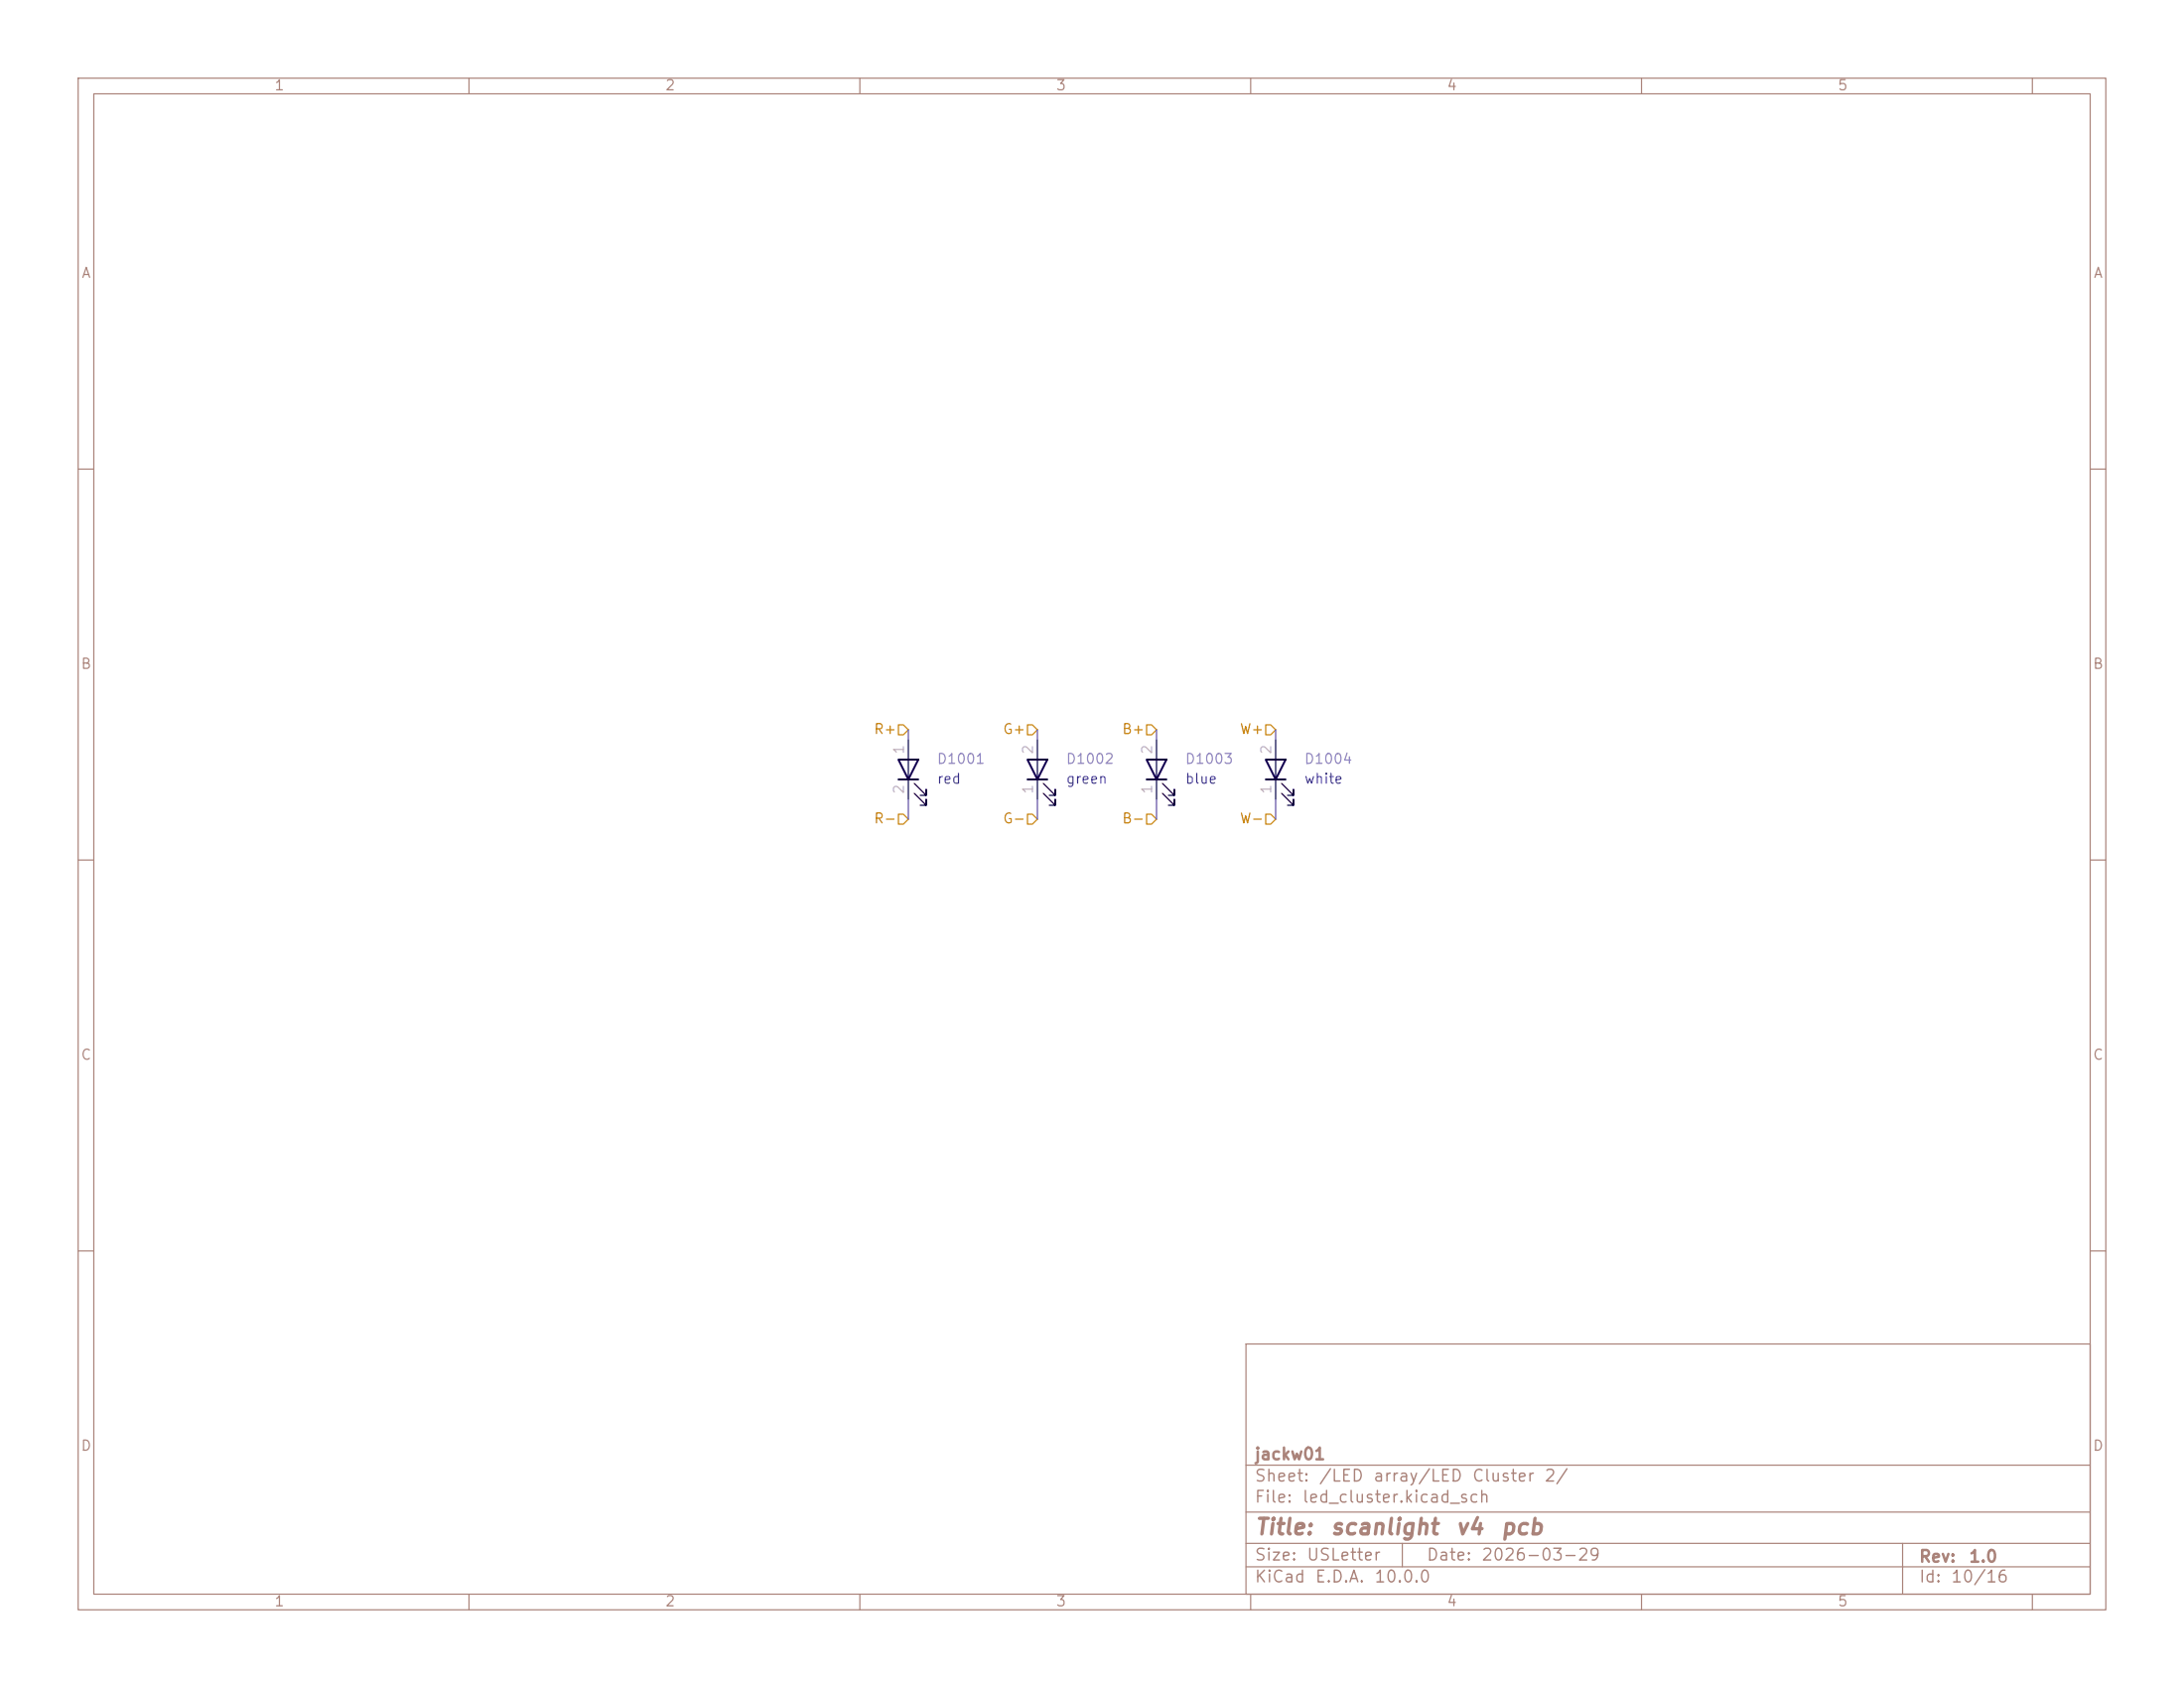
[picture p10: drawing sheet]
<svg xmlns="http://www.w3.org/2000/svg" width="279mm" height="216mm" viewBox="0 0 279 216" stroke-linecap="round" stroke-linejoin="round" font-family="sans-serif">
<g fill="none" stroke="#aa837a" stroke-width=".15">
<path d="M10 10h259.4v195.9h-259.4zM12 12h255.4v191.9h-255.4zM60 10v2M110 10v2M160 10v2M210 10v2M260 10v2M10 60h2M267.4 60h2M10 110h2M267.4 110h2M10 160h2"/>
<path d="M159.4 171.9h108v32h-108zM267.4 160h2M159.4 197.4h108M159.4 193.4h108M159.4 187.4h108M179.4 197.4v3M243.4 197.4v6.5M60 203.9v2M110 203.9v2M159.4 200.4h108M160 203.9v2M210 203.9v2"/>
<path d="M260 203.9v2"/>
</g>
<path d="M116.2 97.2v2.5M132.7 97.2v2.5M148 97.2v2.5M163.2 97.2v2.5M117 101.5l1.5 1.5v-.8v.8h-.8M117 100.2l1.5 1.5v-.7v.7h-.8M133.5 101.5l1.5 1.5v-.8v.8h-.8M133.5 100.2l1.5 1.5v-.7v.7h-.8M148.7 101.5l1.5 1.5v-.8v.8h-.7M148.7 100.2l1.5 1.5v-.7v.7h-.7M164 101.5l1.5 1.5v-.8v.8h-.8M164 100.2l1.5 1.5v-.7v.7h-.8" fill="none" stroke="#130040" stroke-width=".15"/>
<path d="M114.9 97.2h2.6l-1.3 2.5zM114.9 99.7h2.6M131.4 97.2h2.6l-1.3 2.5zM131.4 99.7h2.6M146.7 97.2h2.5l-1.2 2.5zM146.7 99.7h2.5M161.9 97.2h2.6l-1.3 2.5zM161.9 99.7h2.6" fill="none" stroke="#130040" stroke-width=".25"/>
<path d="M116.2 94.6v2.6M116.2 99.7v2.5M132.7 94.6v2.6M132.7 99.7v2.5M148 94.6v2.6M148 99.7v2.5M163.2 94.6v2.6M163.2 99.7v2.5" fill="none" stroke="#010022" stroke-width=".15"/>
<path d="M114.9 92.7h.7l.6 .6-.6 .7h-.7zM131.4 92.7h.7l.6 .6-.6 .7h-.7zM146.7 92.7h.6l.7 .6-.7 .7h-.6zM161.9 92.7h.7l.6 .6-.6 .7h-.7zM114.9 104.1h.7l.6 .7-.6 .6h-.7zM131.4 104.1h.7l.6 .7-.6 .6h-.7zM146.7 104.1h.6l.7 .7-.7 .6h-.6zM161.9 104.1h.7l.6 .7-.6 .6h-.7z" fill="none" stroke="#c67d00" stroke-width=".15"/>
<path d="M116.2 93.3v1.3M132.7 93.3v1.3M148 93.3v1.3M163.2 93.3v1.3M116.2 102.2v2.6M132.7 102.2v2.6M148 102.2v2.6M163.2 102.2v2.6" fill="none" stroke="#5256d0" stroke-width=".15"/>
<g font-size="2" fill="#aa837a">
<text x="160.4" y="196.8">Title:</text>
<text x="170.1" y="196.8">scanlight</text>
<text x="186.1" y="196.8">v4</text>
<text x="191.8" y="196.8">pcb</text>
</g>
<g font-size="1.5" fill="#aa837a">
<text x="160.4" y="189.9">Sheet:</text>
<text x="160.4" y="187.1">jackw01</text>
<text x="168.6" y="189.9">/LED</text>
<text x="175.6" y="189.9">array/LED</text>
<text x="188.2" y="189.9">Cluster</text>
<text x="197.5" y="189.9">2/</text>
<text x="160.4" y="192.6">File:</text>
<text x="166.5" y="192.6">led_cluster.kicad_sch</text>
<text x="160.4" y="202.8">KiCad</text>
<text x="160.4" y="200">Size:</text>
<text x="167.1" y="200">USLetter</text>
<text x="168.1" y="202.8">E.D.A.</text>
<text x="175.7" y="202.8">10.0.0</text>
<text x="182.4" y="200">Date:</text>
<text x="189.4" y="200">2026-03-29</text>
<text x="245.4" y="200.2">Rev:</text>
<text x="245.4" y="202.8">Id:</text>
<text x="249.5" y="202.8">10/16</text>
<text x="251.8" y="200.2">1.0</text>
</g>
<g font-size="1.3" fill="#aa837a">
<text x="35" y="11.9">1</text>
<text x="85" y="11.9">2</text>
<text x="135" y="11.9">3</text>
<text x="185" y="11.9">4</text>
<text x="235" y="11.9">5</text>
<text x="10.3" y="35.9">A</text>
<text x="267.7" y="35.9">A</text>
<text x="10.3" y="85.9">B</text>
<text x="267.7" y="85.9">B</text>
<text x="10.3" y="135.9">C</text>
<text x="267.7" y="135.9">C</text>
<text x="10.3" y="185.9">D</text>
<text x="267.7" y="185.9">D</text>
<text x="35" y="205.8">1</text>
<text x="85" y="205.8">2</text>
<text x="135" y="205.8">3</text>
<text x="185" y="205.8">4</text>
<text x="235" y="205.8">5</text>
</g>
<g font-size="1.3" fill="#c67d00">
<text x="111.7" y="94.2">R+</text>
<text x="128.2" y="94.2">G+</text>
<text x="143.4" y="94.2">B+</text>
<text x="158.5" y="94.2">W+</text>
<text x="111.7" y="105.6">R-</text>
<text x="128.2" y="105.6">G-</text>
<text x="143.4" y="105.6">B-</text>
<text x="158.5" y="105.6">W-</text>
</g>
<g font-size="1.3" fill="#b4afbe">
<text x="116" y="101.7" transform="rotate(-90 116 101.7)">2</text>
<text x="116" y="96.6" transform="rotate(-90 116 96.6)">1</text>
<text x="132.5" y="101.7" transform="rotate(-90 132.5 101.7)">1</text>
<text x="132.5" y="96.6" transform="rotate(-90 132.5 96.6)">2</text>
<text x="147.7" y="101.7" transform="rotate(-90 147.7 101.7)">1</text>
<text x="147.7" y="96.6" transform="rotate(-90 147.7 96.6)">2</text>
<text x="162.9" y="101.7" transform="rotate(-90 162.9 101.7)">1</text>
<text x="162.9" y="96.6" transform="rotate(-90 162.9 96.6)">2</text>
</g>
<g font-size="1.3" fill="#8d7cb6">
<text x="119.8" y="98">D1001</text>
<text x="136.3" y="98">D1002</text>
<text x="151.5" y="98">D1003</text>
<text x="166.8" y="98">D1004</text>
</g>
<g font-size="1.3" fill="#353dd0">
<text x="119.8" y="100.6">red</text>
<text x="136.3" y="100.6">green</text>
<text x="151.5" y="100.6">blue</text>
<text x="166.8" y="100.6">white</text>
</g>
</svg>
